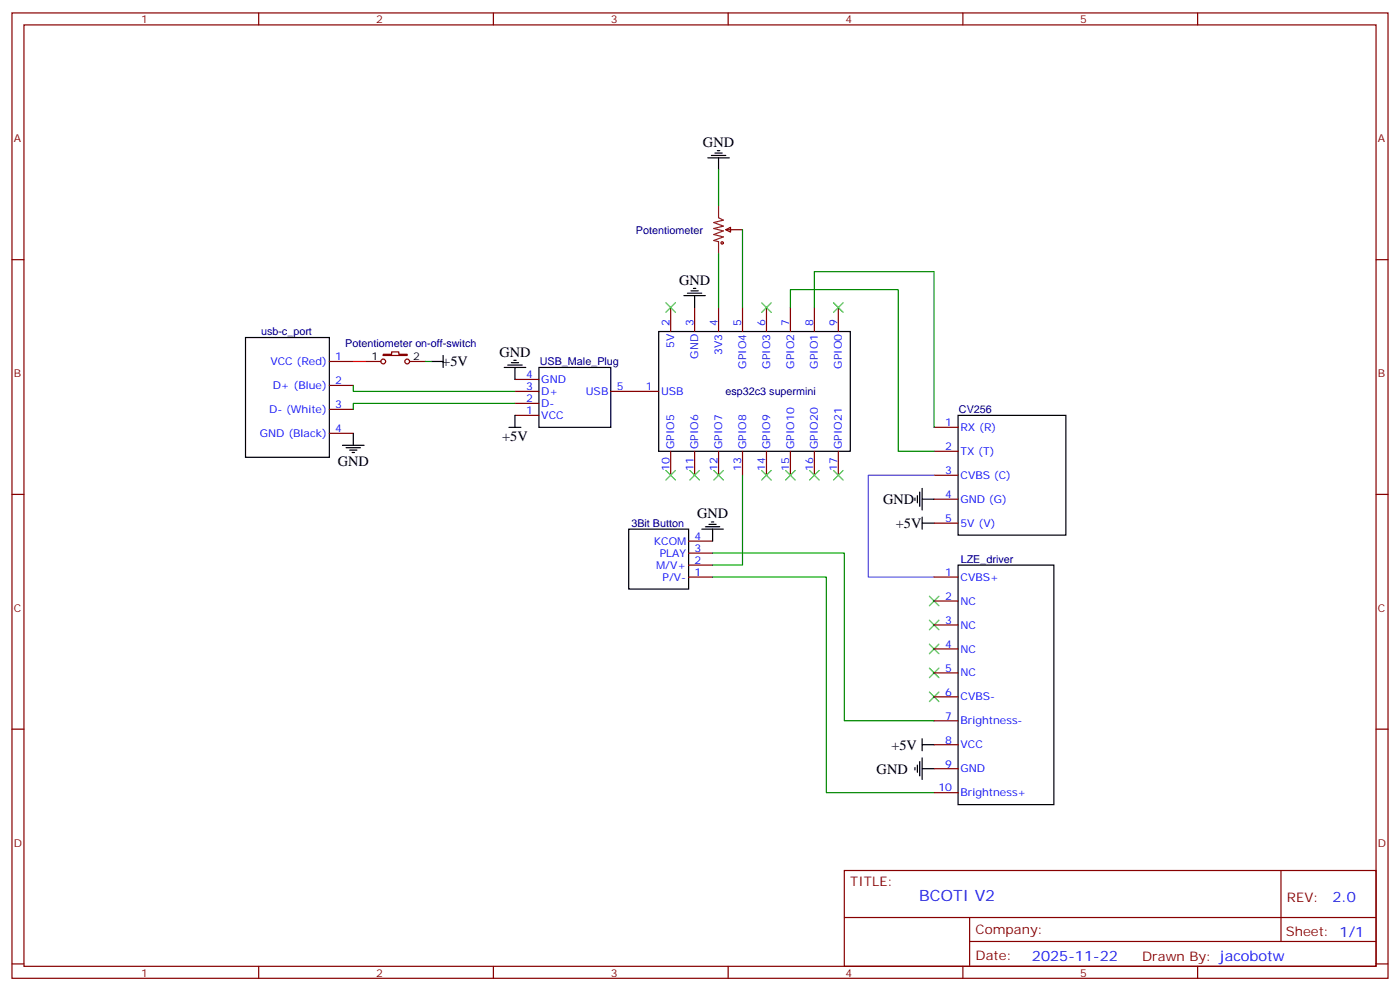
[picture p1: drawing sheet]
<svg xmlns="http://www.w3.org/2000/svg" width="412mm" height="292mm" viewBox="0 0 412 292" stroke-linecap="round" stroke-linejoin="round" font-family="sans-serif">
<g fill="none" stroke="#870000" stroke-width=".35">
<path d="M3.5 3.8h405.4v284.3h-405.4zM7.1 7.3h398.2v277.3h-398.2zM76.2 3.8v3.5M145.3 3.8v3.5M214.5 3.8v3.5M283.6 3.8v3.5M352.8 3.8v3.5M3.5 76.5h3.6M213.8 67.7l1.4-.7v1.4zM213.8 67.7h4.9M405.3 76.5h3.6M197.6 90.6v7"/>
<path d="M204.6 90.6v7M211.7 90.6v7M218.7 90.6v7M225.8 90.6v7M232.8 90.6v7M239.9 90.6v7M246.9 90.6v7M97 106.5h7.1M97 113.5h7.1M107.6 106.5h4.6M112.9 104.4h2.5v-.8h2.1v.8h2.4v.3h-7zM120.6 106.5h4.6"/>
<path d="M151.7 115.3h7M151.7 118.8h7M151.7 111.8h7M179.9 115.3h14.1M97 120.6h7.1M97 127.6h7.1M151.7 122.3h7M197.6 132.9v7.1M204.6 132.9v7.1M211.7 132.9v7.1M218.7 132.9v7.1M225.8 132.9v7.1"/>
<path d="M232.8 132.9v7.1M239.9 132.9v7.1M246.9 132.9v7.1M275.2 125.9h7M275.2 132.9h7M275.2 140h7M3.5 145.6h3.6M202.8 159.4h7.1M275.2 147h7M275.2 154.1h7M405.3 145.6h3.6M202.8 170h7.1"/>
<path d="M202.8 166.4h7.1M202.8 162.9h7.1M275.2 170h7M275.2 177h7M275.2 184.1h7M275.2 191.1h7M275.2 198.2h7M3.5 214.8h3.6M275.2 212.3h7M275.2 219.4h7M275.2 205.2h7M405.3 214.8h3.6"/>
<path d="M275.2 233.5h7M275.2 226.4h7M248.7 256.4h156.6v28.2h-156.6zM377.3 256.4v20.9M248.7 270.2h156.5M285.6 277.3h119.6M285.6 270.2v14.2M3.5 283.9h3.6M76.2 284.6v3.5M145.3 284.6v3.5M214.5 284.6v3.5M283.6 284.6v3.5"/>
<path d="M352.8 284.6v3.5M405.3 283.9h3.6"/>
<circle cx="112.9" cy="106.5" r=".71"/>
<circle cx="119.9" cy="106.5" r=".71"/>
</g>
<g fill="none" stroke="#000" stroke-width=".35">
<path d="M208.5 46.5h6.3M209.5 45.8h4.3M210.6 45.1h2.1M211.3 44.4h.7M211.7 46.5v3.5M72.3 99.4h24.7v35.3h-24.7zM194 97.6h56.5v35.3h-56.5zM201.4 87.1h6.4M202.5 86.4h4.2M203.6 85.7h2.1M204.3 84.9h.7M204.6 87.1v3.5"/>
<path d="M127 106.5h3.5M130.5 104.7v3.5M148.5 108.2h6.4M149.6 107.5h4.2M150.6 106.8h2.2M151.3 106.1h.7M151.7 108.2v3.6M158.7 108.2h21.2v17.7h-21.2zM100.9 131.2h6.3M102 131.9h4.2M103 132.6h2.1M103.7 133.3h.7"/>
<path d="M104.1 127.6v3.6M149.9 125.9h3.6M151.7 122.3v3.6M282.2 122.3h31.8v35.3h-31.8zM185.2 155.9h17.6v17.6h-17.6zM206.7 155.9h6.4M207.8 155.2h4.2M208.8 154.4h2.2M209.5 153.7h.8M209.9 155.9v3.5M269.5 146.7v.7M270.2 146v2.1"/>
<path d="M270.9 144.9v4.3M271.6 154.1h3.6M271.6 143.9v6.3M271.6 152.3v3.6M271.6 147h3.6M282.2 166.4h28.2v70.6h-28.2zM271.6 217.6v3.5M271.6 219.4h3.6M269.5 226.1v.7M270.2 225.4v2.1M270.9 224.3v4.2M271.6 223.2v6.4"/>
<path d="M271.6 226.4h3.6"/>
</g>
<circle cx="212.7" cy="71.5" r=".35" fill="none" stroke="#a10000" stroke-width=".35"/>
<path d="M211.7 60.6v3.5l1.4 .7-2.8 .7 2.8 1.1-2.8 .7 2.8 .7-2.8 1.1 2.8 .7-2.8 1 1.4 .4v3.5" fill="none" stroke="#8c2424" stroke-width=".35"/>
<path d="M104.1 106.5h3.5" fill="none" stroke="#f00" stroke-width=".35"/>
<path d="M211.7 50v10.6M211.7 74.7v15.9M218.7 67.7v22.9M232.8 90.6v-5.3h31.8v47.6h10.6M239.9 90.6v-10.6h35.3v45.9M104.1 113.5v1.8h47.6M125.2 106.5h1.8M151.7 118.8h-47.6v1.8M218.7 140v26.4h-8.8M209.9 162.9h38.8v49.4h26.5M209.9 170h33.5v63.5h31.8" fill="none" stroke="#008700" stroke-width=".35"/>
<g fill="none" stroke="#3c3" stroke-width=".35">
<path d="M196.1 89.2l2.9 2.8M199 89.2l-2.9 2.8M224.4 89.2l2.8 2.8M227.2 89.2l-2.8 2.8M245.5 89.2l2.9 2.8M248.4 89.2l-2.9 2.8M196.1 138.6l2.9 2.8M199 138.6l-2.9 2.8M203.2 138.6l2.8 2.8M206 138.6l-2.8 2.8M210.3 138.6l2.8 2.8M213.1 138.6l-2.8 2.8"/>
<path d="M224.4 138.6l2.8 2.8M227.2 138.6l-2.8 2.8M231.4 138.6l2.8 2.8M234.2 138.6l-2.8 2.8M238.5 138.6l2.8 2.8M241.3 138.6l-2.8 2.8M245.5 138.6l2.9 2.8M248.4 138.6l-2.9 2.8M273.8 175.6l2.8 2.8M276.6 175.6l-2.8 2.8M273.8 182.7l2.8 2.8M273.8 189.7l2.8 2.8"/>
<path d="M273.8 196.8l2.8 2.8M276.6 182.7l-2.8 2.8M276.6 189.7l-2.8 2.8M276.6 196.8l-2.8 2.8M273.8 203.8l2.8 2.9M276.6 203.8l-2.8 2.9"/>
</g>
<path d="M275.2 140h-19.4v30h19.4" fill="none" stroke="#63c" stroke-width=".35"/>
<text font-size="4.6" fill="#00f" x="270.8" y="265.4">BCOTI V2</text>
<g font-size="4.2">
<text x="207.1" y="43.3">GND</text>
<text x="200" y="83.9">GND</text>
<text x="130.3" y="107.9">+5V</text>
<text x="147.1" y="105.1">GND</text>
<text x="147.9" y="129.8">+5V</text>
<text x="99.5" y="137.2">GND</text>
<text x="260.2" y="148.4">GND</text>
<text x="205.3" y="152.7">GND</text>
<text x="263.9" y="155.5">+5V</text>
<text x="262.6" y="220.8">+5V</text>
<text x="258.2" y="227.8">GND</text>
</g>
<g font-size="4.2" fill="#00f">
<text x="392.5" y="265.7">2.0</text>
<text x="304" y="283">2025-11-22</text>
</g>
<g font-size="3.9" fill="#800">
<text x="250.5" y="261">TITLE:</text>
<text x="379.1" y="265.7">REV:</text>
<text x="287.4" y="275.2">Company:</text>
<text x="378.7" y="275.8">Sheet: 1/1</text>
<text x="287.4" y="282.9">Date:</text>
<text x="336.4" y="282.9">Drawn By: jacobotw</text>
</g>
<g font-size="3.2" fill="#800">
<text x="41.6" y="6.8">1</text>
<text x="110.8" y="6.8">2</text>
<text x="179.9" y="6.8">3</text>
<text x="249.1" y="6.8">4</text>
<text x="318.2" y="6.8">5</text>
<text x="4.1" y="41.9">A</text>
<text x="405.9" y="41.9">A</text>
<text x="4.1" y="111.1">B</text>
<text x="405.9" y="111.1">B</text>
<text x="4.1" y="180.2">C</text>
<text x="405.9" y="180.2">C</text>
<text x="4.1" y="249.3">D</text>
<text x="405.9" y="249.3">D</text>
<text x="41.6" y="287.6">1</text>
<text x="110.8" y="287.6">2</text>
<text x="179.9" y="287.6">3</text>
<text x="249.1" y="287.6">4</text>
<text x="318.2" y="287.6">5</text>
</g>
<g font-size="3.2" fill="#000080">
<text x="187.3" y="68.8">Potentiometer</text>
<text x="76.9" y="98.8">usb-c_port</text>
<text x="101.7" y="102.3">Potentiometer on-off-switch</text>
<text x="159" y="107.6">USB_Male_Plug</text>
<text x="213.7" y="116.4">esp32c3 supermini</text>
<text x="282.5" y="121.7">CV256</text>
<text x="186" y="155.2">3Bit Button</text>
<text x="283" y="165.8">LZE_driver</text>
</g>
<g font-size="3.2" fill="#00f">
<text x="197.2" y="95.9" transform="rotate(-90 197.2 95.9)">2</text>
<text x="204.3" y="95.9" transform="rotate(-90 204.3 95.9)">3</text>
<text x="211.3" y="95.9" transform="rotate(-90 211.3 95.9)">4</text>
<text x="218.4" y="95.9" transform="rotate(-90 218.4 95.9)">5</text>
<text x="225.4" y="95.9" transform="rotate(-90 225.4 95.9)">6</text>
<text x="232.5" y="95.9" transform="rotate(-90 232.5 95.9)">7</text>
<text x="239.5" y="95.9" transform="rotate(-90 239.5 95.9)">8</text>
<text x="246.6" y="95.9" transform="rotate(-90 246.6 95.9)">9</text>
<text x="79.6" y="107.5">VCC (Red)</text>
<text x="98.8" y="106.1">1</text>
<text x="198.6" y="102.5" transform="rotate(-90 198.6 102.5)">5V</text>
<text x="205.7" y="105.6" transform="rotate(-90 205.7 105.6)">GND</text>
<text x="212.7" y="104.6" transform="rotate(-90 212.7 104.6)">3V3</text>
<text x="98.8" y="113.2">2</text>
<text x="155" y="111.4">4</text>
<text x="159.5" y="112.8">GND</text>
<text x="219.8" y="108.6" transform="rotate(-90 219.8 108.6)">GPIO4</text>
<text x="226.8" y="108.6" transform="rotate(-90 226.8 108.6)">GPIO3</text>
<text x="233.9" y="108.6" transform="rotate(-90 233.9 108.6)">GPIO2</text>
<text x="240.9" y="108.6" transform="rotate(-90 240.9 108.6)">GPIO1</text>
<text x="248" y="108.6" transform="rotate(-90 248 108.6)">GPIO0</text>
<text x="80.3" y="114.6">D+ (Blue)</text>
<text x="155" y="118.5">2</text>
<text x="155" y="114.9">3</text>
<text x="159.5" y="119.9">D-</text>
<text x="159.5" y="116.3">D+</text>
<text x="172.5" y="116.3">USB</text>
<text x="181.7" y="114.9">5</text>
<text x="190.2" y="114.9">1</text>
<text x="194.7" y="116.3">USB</text>
<text x="79.3" y="121.6">D- (White)</text>
<text x="98.8" y="120.2">3</text>
<text x="155" y="122">1</text>
<text x="159.5" y="123.4">VCC</text>
<text x="278.4" y="125.5">1</text>
<text x="76.6" y="128.7">GND (Black)</text>
<text x="98.8" y="127.3">4</text>
<text x="282.9" y="126.9">RX (R)</text>
<text x="198.6" y="132.2" transform="rotate(-90 198.6 132.2)">GPIO5</text>
<text x="205.7" y="132.2" transform="rotate(-90 205.7 132.2)">GPIO6</text>
<text x="212.7" y="132.2" transform="rotate(-90 212.7 132.2)">GPIO7</text>
<text x="219.8" y="132.2" transform="rotate(-90 219.8 132.2)">GPIO8</text>
<text x="226.8" y="132.2" transform="rotate(-90 226.8 132.2)">GPIO9</text>
<text x="233.9" y="132.2" transform="rotate(-90 233.9 132.2)">GPIO10</text>
<text x="240.9" y="132.2" transform="rotate(-90 240.9 132.2)">GPIO20</text>
<text x="248" y="132.2" transform="rotate(-90 248 132.2)">GPIO21</text>
<text x="278.4" y="132.6">2</text>
<text x="282.9" y="134">TX (T)</text>
<text x="197.2" y="138.7" transform="rotate(-90 197.2 138.7)">10</text>
<text x="204.3" y="138.7" transform="rotate(-90 204.3 138.7)">11</text>
<text x="211.3" y="138.7" transform="rotate(-90 211.3 138.7)">12</text>
<text x="218.4" y="138.7" transform="rotate(-90 218.4 138.7)">13</text>
<text x="225.4" y="138.7" transform="rotate(-90 225.4 138.7)">14</text>
<text x="232.5" y="138.7" transform="rotate(-90 232.5 138.7)">15</text>
<text x="239.5" y="138.7" transform="rotate(-90 239.5 138.7)">16</text>
<text x="246.6" y="138.7" transform="rotate(-90 246.6 138.7)">17</text>
<text x="278.4" y="139.6">3</text>
<text x="282.9" y="141">CVBS (C)</text>
<text x="278.4" y="146.7">4</text>
<text x="282.9" y="148.1">GND (G)</text>
<text x="278.4" y="153.7">5</text>
<text x="282.9" y="155.2">5V (V)</text>
<text x="192.6" y="160.4">KCOM</text>
<text x="204.6" y="159">4</text>
<text x="193.3" y="167.5">M/V+</text>
<text x="194.3" y="164">PLAY</text>
<text x="204.6" y="166.1">2</text>
<text x="204.6" y="162.6">3</text>
<text x="195.2" y="171">P/V-</text>
<text x="204.6" y="169.6">1</text>
<text x="278.4" y="169.6">1</text>
<text x="282.9" y="171">CVBS+</text>
<text x="278.4" y="176.7">2</text>
<text x="282.9" y="178.1">NC</text>
<text x="278.4" y="183.7">3</text>
<text x="282.9" y="185.1">NC</text>
<text x="278.4" y="190.8">4</text>
<text x="278.4" y="197.8">5</text>
<text x="282.9" y="192.2">NC</text>
<text x="282.9" y="199.2">NC</text>
<text x="278.4" y="204.9">6</text>
<text x="282.9" y="206.3">CVBS-</text>
<text x="278.4" y="211.9">7</text>
<text x="282.9" y="213.4">Brightness-</text>
<text x="278.4" y="219">8</text>
<text x="282.9" y="220.4">VCC</text>
<text x="278.4" y="226.1">9</text>
<text x="282.9" y="227.5">GND</text>
<text x="276.4" y="233.1">10</text>
<text x="282.9" y="234.5">Brightness+</text>
</g>
<g font-size="3.2">
<text x="109.5" y="106.1">1</text>
<text x="121.7" y="106.1">2</text>
</g>
</svg>
